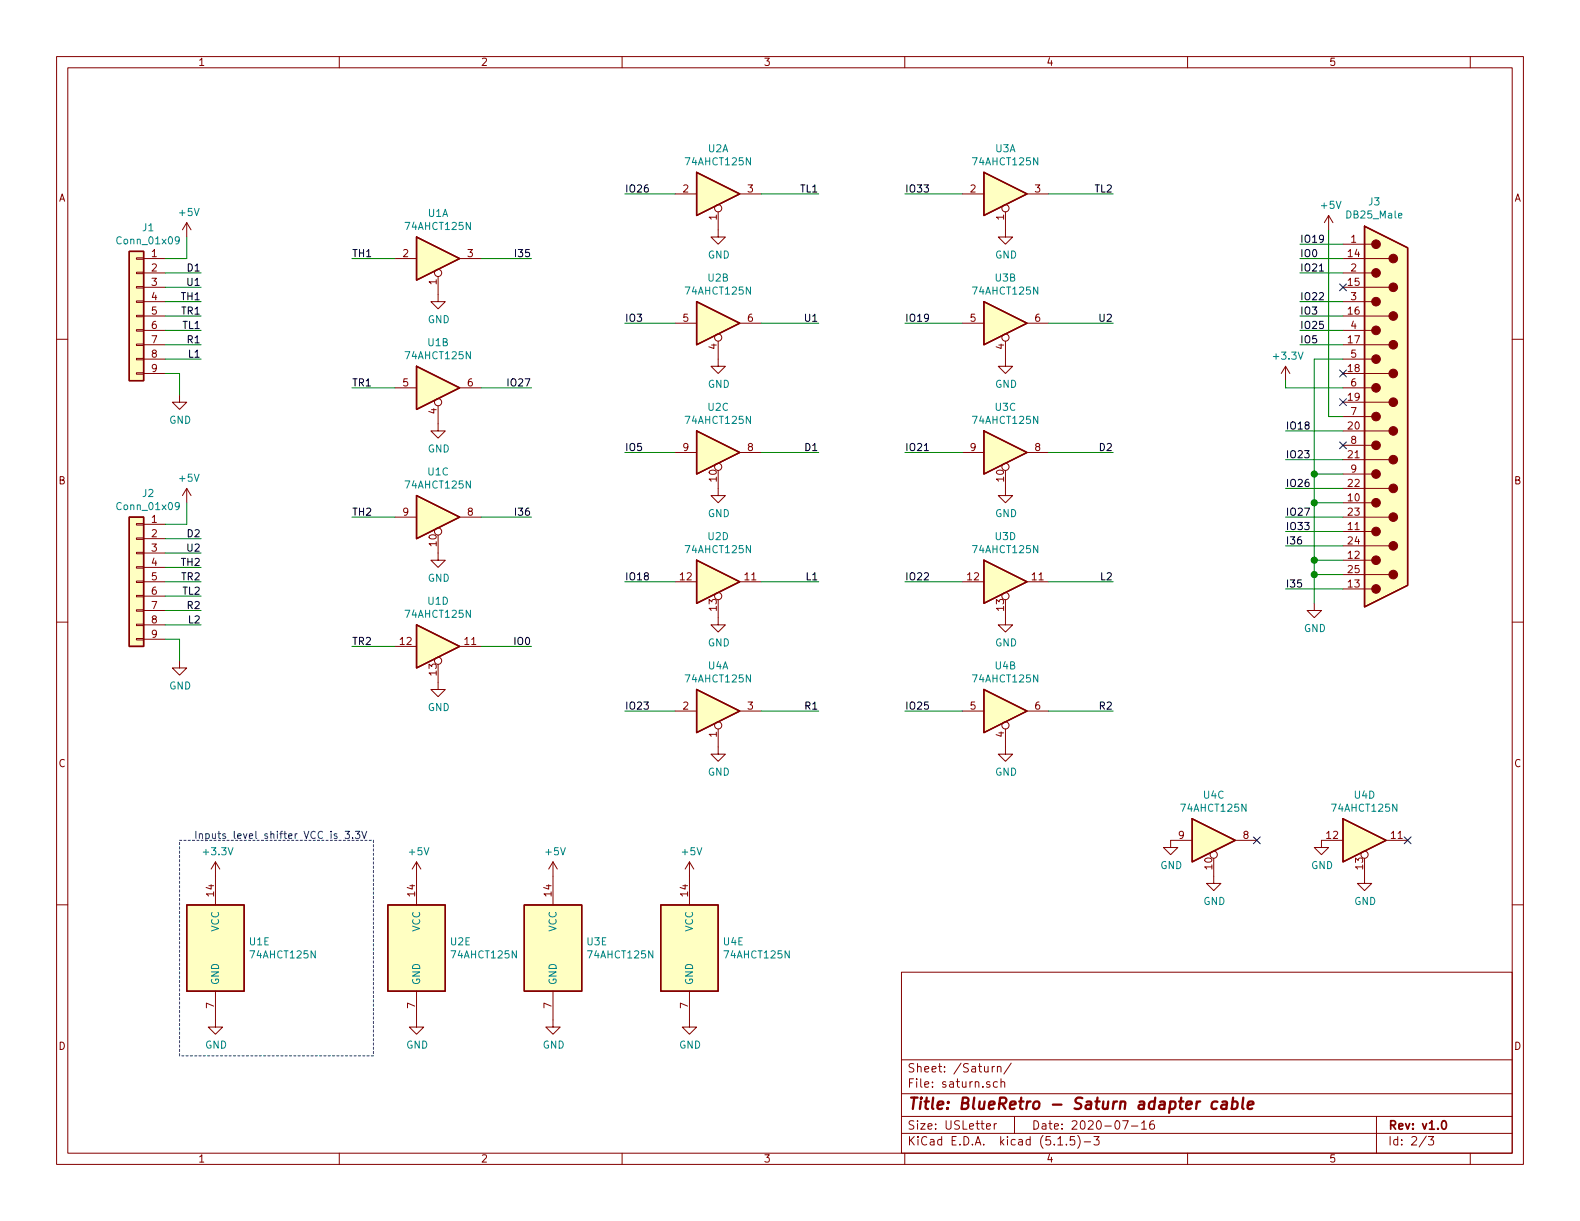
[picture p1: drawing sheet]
EESchema Schematic File Version 4
EELAYER 30 0
EELAYER END
$Descr USLetter 11000 8500
encoding utf-8
Sheet 2 3
Title "BlueRetro - Saturn adapter cable"
Date "2020-07-16"
Rev "v1.0"
Comp ""
Comment1 ""
Comment2 ""
Comment3 ""
Comment4 ""
$EndDescr
$Comp
L 74xx:74LS125 U1
U 1 1
P 3050 1800
F 0 "U1" H 3050 2117 50  0000 C CNN
F 1 "74AHCT125N" H 3050 2026 50  0000 C CNN
F 2 "" H 3050 1800 50  0001 C CNN
F 3 "http://www.ti.com/lit/gpn/sn74LS125" H 3050 1800 50  0001 C CNN
	1    3050 1800
	1    0    0    -1  
$EndComp
$Comp
L 74xx:74LS125 U1
U 2 1
P 3050 2700
F 0 "U1" H 3050 3017 50  0000 C CNN
F 1 "74AHCT125N" H 3050 2926 50  0000 C CNN
F 2 "" H 3050 2700 50  0001 C CNN
F 3 "http://www.ti.com/lit/gpn/sn74LS125" H 3050 2700 50  0001 C CNN
	2    3050 2700
	1    0    0    -1  
$EndComp
$Comp
L 74xx:74LS125 U1
U 3 1
P 3050 3600
F 0 "U1" H 3050 3917 50  0000 C CNN
F 1 "74AHCT125N" H 3050 3826 50  0000 C CNN
F 2 "" H 3050 3600 50  0001 C CNN
F 3 "http://www.ti.com/lit/gpn/sn74LS125" H 3050 3600 50  0001 C CNN
	3    3050 3600
	1    0    0    -1  
$EndComp
$Comp
L 74xx:74LS125 U1
U 4 1
P 3050 4500
F 0 "U1" H 3050 4817 50  0000 C CNN
F 1 "74AHCT125N" H 3050 4726 50  0000 C CNN
F 2 "" H 3050 4500 50  0001 C CNN
F 3 "http://www.ti.com/lit/gpn/sn74LS125" H 3050 4500 50  0001 C CNN
	4    3050 4500
	1    0    0    -1  
$EndComp
$Comp
L Connector:DB25_Male J3
U 1 1
P 9650 2900
F 0 "J3" H 9568 1408 50  0000 C CNN
F 1 "DB25_Male" H 9568 1499 50  0000 C CNN
F 2 "" H 9650 2900 50  0001 C CNN
F 3 " ~" H 9650 2900 50  0001 C CNN
	1    9650 2900
	1    0    0    1   
$EndComp
$Comp
L 74xx:74LS125 U3
U 5 1
P 3850 6600
F 0 "U3" H 4080 6646 50  0000 L CNN
F 1 "74AHCT125N" H 4080 6555 50  0000 L CNN
F 2 "" H 3850 6600 50  0001 C CNN
F 3 "http://www.ti.com/general/docs/suppproductinfo.tsp?distId=10&gotoUrl=http%3A%2F%2Fwww.ti.com%2Flit%2Fgpn%2Fsn74ahct125" H 3850 6600 50  0001 C CNN
	5    3850 6600
	1    0    0    -1  
$EndComp
$Comp
L 74xx:74LS125 U2
U 1 1
P 5000 1350
F 0 "U2" H 5000 1667 50  0000 C CNN
F 1 "74AHCT125N" H 5000 1576 50  0000 C CNN
F 2 "" H 5000 1350 50  0001 C CNN
F 3 "http://www.ti.com/lit/gpn/sn74LS125" H 5000 1350 50  0001 C CNN
	1    5000 1350
	1    0    0    -1  
$EndComp
$Comp
L 74xx:74LS125 U2
U 2 1
P 5000 2250
F 0 "U2" H 5000 2567 50  0000 C CNN
F 1 "74AHCT125N" H 5000 2476 50  0000 C CNN
F 2 "" H 5000 2250 50  0001 C CNN
F 3 "http://www.ti.com/lit/gpn/sn74LS125" H 5000 2250 50  0001 C CNN
	2    5000 2250
	1    0    0    -1  
$EndComp
$Comp
L 74xx:74LS125 U2
U 3 1
P 5000 3150
F 0 "U2" H 5000 3467 50  0000 C CNN
F 1 "74AHCT125N" H 5000 3376 50  0000 C CNN
F 2 "" H 5000 3150 50  0001 C CNN
F 3 "http://www.ti.com/lit/gpn/sn74LS125" H 5000 3150 50  0001 C CNN
	3    5000 3150
	1    0    0    -1  
$EndComp
$Comp
L 74xx:74LS125 U2
U 4 1
P 5000 4050
F 0 "U2" H 5000 4367 50  0000 C CNN
F 1 "74AHCT125N" H 5000 4276 50  0000 C CNN
F 2 "" H 5000 4050 50  0001 C CNN
F 3 "http://www.ti.com/lit/gpn/sn74LS125" H 5000 4050 50  0001 C CNN
	4    5000 4050
	1    0    0    -1  
$EndComp
$Comp
L 74xx:74LS125 U4
U 5 1
P 4800 6600
F 0 "U4" H 5030 6646 50  0000 L CNN
F 1 "74AHCT125N" H 5030 6555 50  0000 L CNN
F 2 "" H 4800 6600 50  0001 C CNN
F 3 "http://www.ti.com/general/docs/suppproductinfo.tsp?distId=10&gotoUrl=http%3A%2F%2Fwww.ti.com%2Flit%2Fgpn%2Fsn74ahct125" H 4800 6600 50  0001 C CNN
	5    4800 6600
	1    0    0    -1  
$EndComp
$Comp
L 74xx:74LS125 U1
U 5 1
P 1500 6600
F 0 "U1" H 1730 6646 50  0000 L CNN
F 1 "74AHCT125N" H 1730 6555 50  0000 L CNN
F 2 "" H 1500 6600 50  0001 C CNN
F 3 "http://www.ti.com/general/docs/suppproductinfo.tsp?distId=10&gotoUrl=http%3A%2F%2Fwww.ti.com%2Flit%2Fgpn%2Fsn74ahct125" H 1500 6600 50  0001 C CNN
	5    1500 6600
	1    0    0    -1  
$EndComp
$Comp
L 74xx:74LS125 U3
U 1 1
P 7000 1350
F 0 "U3" H 7000 1667 50  0000 C CNN
F 1 "74AHCT125N" H 7000 1576 50  0000 C CNN
F 2 "" H 7000 1350 50  0001 C CNN
F 3 "http://www.ti.com/lit/gpn/sn74LS125" H 7000 1350 50  0001 C CNN
	1    7000 1350
	1    0    0    -1  
$EndComp
$Comp
L 74xx:74LS125 U3
U 2 1
P 7000 2250
F 0 "U3" H 7000 2567 50  0000 C CNN
F 1 "74AHCT125N" H 7000 2476 50  0000 C CNN
F 2 "" H 7000 2250 50  0001 C CNN
F 3 "http://www.ti.com/lit/gpn/sn74LS125" H 7000 2250 50  0001 C CNN
	2    7000 2250
	1    0    0    -1  
$EndComp
$Comp
L 74xx:74LS125 U3
U 3 1
P 7000 3150
F 0 "U3" H 7000 3467 50  0000 C CNN
F 1 "74AHCT125N" H 7000 3376 50  0000 C CNN
F 2 "" H 7000 3150 50  0001 C CNN
F 3 "http://www.ti.com/lit/gpn/sn74LS125" H 7000 3150 50  0001 C CNN
	3    7000 3150
	1    0    0    -1  
$EndComp
$Comp
L 74xx:74LS125 U3
U 4 1
P 7000 4050
F 0 "U3" H 7000 4367 50  0000 C CNN
F 1 "74AHCT125N" H 7000 4276 50  0000 C CNN
F 2 "" H 7000 4050 50  0001 C CNN
F 3 "http://www.ti.com/lit/gpn/sn74LS125" H 7000 4050 50  0001 C CNN
	4    7000 4050
	1    0    0    -1  
$EndComp
$Comp
L 74xx:74LS125 U4
U 1 1
P 5000 4950
F 0 "U4" H 5000 5267 50  0000 C CNN
F 1 "74AHCT125N" H 5000 5176 50  0000 C CNN
F 2 "" H 5000 4950 50  0001 C CNN
F 3 "http://www.ti.com/lit/gpn/sn74LS125" H 5000 4950 50  0001 C CNN
	1    5000 4950
	1    0    0    -1  
$EndComp
$Comp
L 74xx:74LS125 U4
U 2 1
P 7000 4950
F 0 "U4" H 7000 5267 50  0000 C CNN
F 1 "74AHCT125N" H 7000 5176 50  0000 C CNN
F 2 "" H 7000 4950 50  0001 C CNN
F 3 "http://www.ti.com/lit/gpn/sn74LS125" H 7000 4950 50  0001 C CNN
	2    7000 4950
	1    0    0    -1  
$EndComp
$Comp
L 74xx:74LS125 U4
U 3 1
P 8450 5850
F 0 "U4" H 8450 6167 50  0000 C CNN
F 1 "74AHCT125N" H 8450 6076 50  0000 C CNN
F 2 "" H 8450 5850 50  0001 C CNN
F 3 "http://www.ti.com/lit/gpn/sn74LS125" H 8450 5850 50  0001 C CNN
	3    8450 5850
	1    0    0    -1  
$EndComp
$Comp
L 74xx:74LS125 U4
U 4 1
P 9500 5850
F 0 "U4" H 9500 6167 50  0000 C CNN
F 1 "74AHCT125N" H 9500 6076 50  0000 C CNN
F 2 "" H 9500 5850 50  0001 C CNN
F 3 "http://www.ti.com/lit/gpn/sn74LS125" H 9500 5850 50  0001 C CNN
	4    9500 5850
	1    0    0    -1  
$EndComp
$Comp
L 74xx:74LS125 U2
U 5 1
P 2900 6600
F 0 "U2" H 3130 6646 50  0000 L CNN
F 1 "74AHCT125N" H 3130 6555 50  0000 L CNN
F 2 "" H 2900 6600 50  0001 C CNN
F 3 "http://www.ti.com/general/docs/suppproductinfo.tsp?distId=10&gotoUrl=http%3A%2F%2Fwww.ti.com%2Flit%2Fgpn%2Fsn74ahct125" H 2900 6600 50  0001 C CNN
	5    2900 6600
	1    0    0    -1  
$EndComp
Wire Wire Line
	9050 1700 9350 1700
Wire Wire Line
	9050 1900 9350 1900
Wire Wire Line
	9050 2100 9350 2100
Wire Wire Line
	9050 2300 9350 2300
$Comp
L power:+5V #PWR?
U 1 1
P 9250 1600
F 0 "#PWR?" H 9250 1450 50  0001 C CNN
F 1 "+5V" H 9265 1773 50  0000 C CNN
F 2 "" H 9250 1600 50  0001 C CNN
F 3 "" H 9250 1600 50  0001 C CNN
	1    9250 1600
	1    0    0    -1  
$EndComp
$Comp
L power:GND #PWR?
U 1 1
P 9150 4200
F 0 "#PWR?" H 9150 3950 50  0001 C CNN
F 1 "GND" H 9155 4027 50  0000 C CNN
F 2 "" H 9150 4200 50  0001 C CNN
F 3 "" H 9150 4200 50  0001 C CNN
	1    9150 4200
	1    0    0    -1  
$EndComp
Wire Wire Line
	9350 2500 9150 2500
Wire Wire Line
	9150 2500 9150 3300
Wire Wire Line
	9350 3300 9150 3300
Connection ~ 9150 3300
Wire Wire Line
	9150 3300 9150 3500
Wire Wire Line
	9350 4000 9150 4000
Connection ~ 9150 4000
Wire Wire Line
	9150 4000 9150 4200
Wire Wire Line
	9250 1600 9250 2900
Wire Wire Line
	9250 2900 9350 2900
$Comp
L power:+3.3V #PWR?
U 1 1
P 8950 2650
F 0 "#PWR?" H 8950 2500 50  0001 C CNN
F 1 "+3.3V" H 8965 2823 50  0000 C CNN
F 2 "" H 8950 2650 50  0001 C CNN
F 3 "" H 8950 2650 50  0001 C CNN
	1    8950 2650
	1    0    0    -1  
$EndComp
$Comp
L power:GND #PWR?
U 1 1
P 5000 4300
F 0 "#PWR?" H 5000 4050 50  0001 C CNN
F 1 "GND" H 5005 4127 50  0000 C CNN
F 2 "" H 5000 4300 50  0001 C CNN
F 3 "" H 5000 4300 50  0001 C CNN
	1    5000 4300
	1    0    0    -1  
$EndComp
$Comp
L power:GND #PWR?
U 1 1
P 5000 3400
F 0 "#PWR?" H 5000 3150 50  0001 C CNN
F 1 "GND" H 5005 3227 50  0000 C CNN
F 2 "" H 5000 3400 50  0001 C CNN
F 3 "" H 5000 3400 50  0001 C CNN
	1    5000 3400
	1    0    0    -1  
$EndComp
$Comp
L power:GND #PWR?
U 1 1
P 5000 1600
F 0 "#PWR?" H 5000 1350 50  0001 C CNN
F 1 "GND" H 5005 1427 50  0000 C CNN
F 2 "" H 5000 1600 50  0001 C CNN
F 3 "" H 5000 1600 50  0001 C CNN
	1    5000 1600
	1    0    0    -1  
$EndComp
$Comp
L power:GND #PWR?
U 1 1
P 5000 2500
F 0 "#PWR?" H 5000 2250 50  0001 C CNN
F 1 "GND" H 5005 2327 50  0000 C CNN
F 2 "" H 5000 2500 50  0001 C CNN
F 3 "" H 5000 2500 50  0001 C CNN
	1    5000 2500
	1    0    0    -1  
$EndComp
$Comp
L power:GND #PWR?
U 1 1
P 3050 2950
F 0 "#PWR?" H 3050 2700 50  0001 C CNN
F 1 "GND" H 3055 2777 50  0000 C CNN
F 2 "" H 3050 2950 50  0001 C CNN
F 3 "" H 3050 2950 50  0001 C CNN
	1    3050 2950
	1    0    0    -1  
$EndComp
$Comp
L power:GND #PWR?
U 1 1
P 3050 4750
F 0 "#PWR?" H 3050 4500 50  0001 C CNN
F 1 "GND" H 3055 4577 50  0000 C CNN
F 2 "" H 3050 4750 50  0001 C CNN
F 3 "" H 3050 4750 50  0001 C CNN
	1    3050 4750
	1    0    0    -1  
$EndComp
$Comp
L power:GND #PWR?
U 1 1
P 3050 2050
F 0 "#PWR?" H 3050 1800 50  0001 C CNN
F 1 "GND" H 3055 1877 50  0000 C CNN
F 2 "" H 3050 2050 50  0001 C CNN
F 3 "" H 3050 2050 50  0001 C CNN
	1    3050 2050
	1    0    0    -1  
$EndComp
$Comp
L power:GND #PWR?
U 1 1
P 3050 3850
F 0 "#PWR?" H 3050 3600 50  0001 C CNN
F 1 "GND" H 3055 3677 50  0000 C CNN
F 2 "" H 3050 3850 50  0001 C CNN
F 3 "" H 3050 3850 50  0001 C CNN
	1    3050 3850
	1    0    0    -1  
$EndComp
$Comp
L power:GND #PWR?
U 1 1
P 7000 1600
F 0 "#PWR?" H 7000 1350 50  0001 C CNN
F 1 "GND" H 7005 1427 50  0000 C CNN
F 2 "" H 7000 1600 50  0001 C CNN
F 3 "" H 7000 1600 50  0001 C CNN
	1    7000 1600
	1    0    0    -1  
$EndComp
$Comp
L power:GND #PWR?
U 1 1
P 7000 3400
F 0 "#PWR?" H 7000 3150 50  0001 C CNN
F 1 "GND" H 7005 3227 50  0000 C CNN
F 2 "" H 7000 3400 50  0001 C CNN
F 3 "" H 7000 3400 50  0001 C CNN
	1    7000 3400
	1    0    0    -1  
$EndComp
$Comp
L power:GND #PWR?
U 1 1
P 7000 2500
F 0 "#PWR?" H 7000 2250 50  0001 C CNN
F 1 "GND" H 7005 2327 50  0000 C CNN
F 2 "" H 7000 2500 50  0001 C CNN
F 3 "" H 7000 2500 50  0001 C CNN
	1    7000 2500
	1    0    0    -1  
$EndComp
$Comp
L power:GND #PWR?
U 1 1
P 7000 4300
F 0 "#PWR?" H 7000 4050 50  0001 C CNN
F 1 "GND" H 7005 4127 50  0000 C CNN
F 2 "" H 7000 4300 50  0001 C CNN
F 3 "" H 7000 4300 50  0001 C CNN
	1    7000 4300
	1    0    0    -1  
$EndComp
$Comp
L power:GND #PWR?
U 1 1
P 5000 5200
F 0 "#PWR?" H 5000 4950 50  0001 C CNN
F 1 "GND" H 5005 5027 50  0000 C CNN
F 2 "" H 5000 5200 50  0001 C CNN
F 3 "" H 5000 5200 50  0001 C CNN
	1    5000 5200
	1    0    0    -1  
$EndComp
$Comp
L power:GND #PWR?
U 1 1
P 8450 6100
F 0 "#PWR?" H 8450 5850 50  0001 C CNN
F 1 "GND" H 8455 5927 50  0000 C CNN
F 2 "" H 8450 6100 50  0001 C CNN
F 3 "" H 8450 6100 50  0001 C CNN
	1    8450 6100
	1    0    0    -1  
$EndComp
$Comp
L power:GND #PWR?
U 1 1
P 9500 6100
F 0 "#PWR?" H 9500 5850 50  0001 C CNN
F 1 "GND" H 9505 5927 50  0000 C CNN
F 2 "" H 9500 6100 50  0001 C CNN
F 3 "" H 9500 6100 50  0001 C CNN
	1    9500 6100
	1    0    0    -1  
$EndComp
$Comp
L power:GND #PWR?
U 1 1
P 7000 5200
F 0 "#PWR?" H 7000 4950 50  0001 C CNN
F 1 "GND" H 7005 5027 50  0000 C CNN
F 2 "" H 7000 5200 50  0001 C CNN
F 3 "" H 7000 5200 50  0001 C CNN
	1    7000 5200
	1    0    0    -1  
$EndComp
$Comp
L power:GND #PWR?
U 1 1
P 1500 7100
F 0 "#PWR?" H 1500 6850 50  0001 C CNN
F 1 "GND" H 1505 6927 50  0000 C CNN
F 2 "" H 1500 7100 50  0001 C CNN
F 3 "" H 1500 7100 50  0001 C CNN
	1    1500 7100
	1    0    0    -1  
$EndComp
$Comp
L power:GND #PWR?
U 1 1
P 4800 7100
F 0 "#PWR?" H 4800 6850 50  0001 C CNN
F 1 "GND" H 4805 6927 50  0000 C CNN
F 2 "" H 4800 7100 50  0001 C CNN
F 3 "" H 4800 7100 50  0001 C CNN
	1    4800 7100
	1    0    0    -1  
$EndComp
$Comp
L power:GND #PWR?
U 1 1
P 3850 7100
F 0 "#PWR?" H 3850 6850 50  0001 C CNN
F 1 "GND" H 3855 6927 50  0000 C CNN
F 2 "" H 3850 7100 50  0001 C CNN
F 3 "" H 3850 7100 50  0001 C CNN
	1    3850 7100
	1    0    0    -1  
$EndComp
$Comp
L power:GND #PWR?
U 1 1
P 2900 7100
F 0 "#PWR?" H 2900 6850 50  0001 C CNN
F 1 "GND" H 2905 6927 50  0000 C CNN
F 2 "" H 2900 7100 50  0001 C CNN
F 3 "" H 2900 7100 50  0001 C CNN
	1    2900 7100
	1    0    0    -1  
$EndComp
$Comp
L power:+3.3V #PWR?
U 1 1
P 1500 6100
F 0 "#PWR?" H 1500 5950 50  0001 C CNN
F 1 "+3.3V" H 1515 6273 50  0000 C CNN
F 2 "" H 1500 6100 50  0001 C CNN
F 3 "" H 1500 6100 50  0001 C CNN
	1    1500 6100
	1    0    0    -1  
$EndComp
$Comp
L power:+5V #PWR?
U 1 1
P 3850 6100
F 0 "#PWR?" H 3850 5950 50  0001 C CNN
F 1 "+5V" H 3865 6273 50  0000 C CNN
F 2 "" H 3850 6100 50  0001 C CNN
F 3 "" H 3850 6100 50  0001 C CNN
	1    3850 6100
	1    0    0    -1  
$EndComp
$Comp
L power:+5V #PWR?
U 1 1
P 2900 6100
F 0 "#PWR?" H 2900 5950 50  0001 C CNN
F 1 "+5V" H 2915 6273 50  0000 C CNN
F 2 "" H 2900 6100 50  0001 C CNN
F 3 "" H 2900 6100 50  0001 C CNN
	1    2900 6100
	1    0    0    -1  
$EndComp
$Comp
L power:+5V #PWR?
U 1 1
P 4800 6100
F 0 "#PWR?" H 4800 5950 50  0001 C CNN
F 1 "+5V" H 4815 6273 50  0000 C CNN
F 2 "" H 4800 6100 50  0001 C CNN
F 3 "" H 4800 6100 50  0001 C CNN
	1    4800 6100
	1    0    0    -1  
$EndComp
NoConn ~ 8750 5850
NoConn ~ 9800 5850
$Comp
L power:GND #PWR?
U 1 1
P 9200 5850
F 0 "#PWR?" H 9200 5600 50  0001 C CNN
F 1 "GND" H 9205 5677 50  0000 C CNN
F 2 "" H 9200 5850 50  0001 C CNN
F 3 "" H 9200 5850 50  0001 C CNN
	1    9200 5850
	1    0    0    -1  
$EndComp
$Comp
L power:GND #PWR?
U 1 1
P 8150 5850
F 0 "#PWR?" H 8150 5600 50  0001 C CNN
F 1 "GND" H 8155 5677 50  0000 C CNN
F 2 "" H 8150 5850 50  0001 C CNN
F 3 "" H 8150 5850 50  0001 C CNN
	1    8150 5850
	1    0    0    -1  
$EndComp
Wire Notes Line
	1250 7350 1250 5850
Wire Notes Line
	1250 5850 2600 5850
Wire Notes Line
	2600 5850 2600 7350
Wire Notes Line
	2600 7350 1250 7350
Text Notes 1350 5850 0    50   ~ 0
Inputs level shifter VCC is 3.3V
Wire Wire Line
	2750 1800 2450 1800
Wire Wire Line
	2750 2700 2450 2700
Wire Wire Line
	2750 3600 2450 3600
Wire Wire Line
	2750 4500 2450 4500
Wire Wire Line
	3350 1800 3700 1800
Wire Wire Line
	3350 2700 3700 2700
Wire Wire Line
	3350 3600 3700 3600
Wire Wire Line
	3350 4500 3700 4500
Text Label 2450 1800 0    50   ~ 0
TH1
Text Label 2450 2700 0    50   ~ 0
TR1
Text Label 2450 3600 0    50   ~ 0
TH2
Text Label 2450 4500 0    50   ~ 0
TR2
Text Label 3700 1800 2    50   ~ 0
I35
Text Label 3700 2700 2    50   ~ 0
IO27
Text Label 3700 3600 2    50   ~ 0
I36
Text Label 3700 4500 2    50   ~ 0
IO0
Wire Wire Line
	4700 1350 4350 1350
Wire Wire Line
	4700 2250 4350 2250
Wire Wire Line
	4700 3150 4350 3150
Wire Wire Line
	4700 4050 4350 4050
Wire Wire Line
	4700 4950 4350 4950
Wire Wire Line
	5300 4950 5700 4950
Wire Wire Line
	5300 4050 5700 4050
Wire Wire Line
	5300 3150 5700 3150
Wire Wire Line
	5300 2250 5700 2250
Wire Wire Line
	5300 1350 5700 1350
Wire Wire Line
	6700 1350 6300 1350
Wire Wire Line
	6700 2250 6300 2250
Wire Wire Line
	6700 3150 6300 3150
Wire Wire Line
	6700 4050 6300 4050
Wire Wire Line
	6700 4950 6300 4950
Wire Wire Line
	7300 4950 7750 4950
Wire Wire Line
	7300 4050 7750 4050
Wire Wire Line
	7300 3150 7750 3150
Wire Wire Line
	7300 2250 7750 2250
Wire Wire Line
	7300 1350 7750 1350
Text Label 4350 1350 0    50   ~ 0
IO26
Text Label 4350 2250 0    50   ~ 0
IO3
Text Label 4350 3150 0    50   ~ 0
IO5
Text Label 4350 4050 0    50   ~ 0
IO18
Text Label 4350 4950 0    50   ~ 0
IO23
Text Label 5700 1350 2    50   ~ 0
TL1
Text Label 5700 2250 2    50   ~ 0
U1
Text Label 5700 3150 2    50   ~ 0
D1
Text Label 5700 4050 2    50   ~ 0
L1
Text Label 5700 4950 2    50   ~ 0
R1
Text Label 6300 1350 0    50   ~ 0
IO33
Text Label 6300 2250 0    50   ~ 0
IO19
Text Label 6300 3150 0    50   ~ 0
IO21
Text Label 6300 4050 0    50   ~ 0
IO22
Text Label 6300 4950 0    50   ~ 0
IO25
Text Label 7750 1350 2    50   ~ 0
TL2
Text Label 7750 2250 2    50   ~ 0
U2
Text Label 7750 3150 2    50   ~ 0
D2
Text Label 7750 4050 2    50   ~ 0
L2
Text Label 7750 4950 2    50   ~ 0
R2
$Comp
L Connector_Generic:Conn_01x09 J1
U 1 1
P 950 2200
F 0 "J1" H 868 2817 50  0000 C CNN
F 1 "Conn_01x09" H 868 2726 50  0000 C CNN
F 2 "" H 950 2200 50  0001 C CNN
F 3 "~" H 950 2200 50  0001 C CNN
	1    950  2200
	-1   0    0    -1  
$EndComp
$Comp
L Connector_Generic:Conn_01x09 J2
U 1 1
P 950 4050
F 0 "J2" H 868 4667 50  0000 C CNN
F 1 "Conn_01x09" H 868 4576 50  0000 C CNN
F 2 "" H 950 4050 50  0001 C CNN
F 3 "~" H 950 4050 50  0001 C CNN
	1    950  4050
	-1   0    0    -1  
$EndComp
$Comp
L power:GND #PWR?
U 1 1
P 1250 2750
F 0 "#PWR?" H 1250 2500 50  0001 C CNN
F 1 "GND" H 1255 2577 50  0000 C CNN
F 2 "" H 1250 2750 50  0001 C CNN
F 3 "" H 1250 2750 50  0001 C CNN
	1    1250 2750
	1    0    0    -1  
$EndComp
$Comp
L power:GND #PWR?
U 1 1
P 1250 4600
F 0 "#PWR?" H 1250 4350 50  0001 C CNN
F 1 "GND" H 1255 4427 50  0000 C CNN
F 2 "" H 1250 4600 50  0001 C CNN
F 3 "" H 1250 4600 50  0001 C CNN
	1    1250 4600
	1    0    0    -1  
$EndComp
$Comp
L power:+5V #PWR?
U 1 1
P 1300 3500
F 0 "#PWR?" H 1300 3350 50  0001 C CNN
F 1 "+5V" H 1315 3673 50  0000 C CNN
F 2 "" H 1300 3500 50  0001 C CNN
F 3 "" H 1300 3500 50  0001 C CNN
	1    1300 3500
	1    0    0    -1  
$EndComp
$Comp
L power:+5V #PWR?
U 1 1
P 1300 1650
F 0 "#PWR?" H 1300 1500 50  0001 C CNN
F 1 "+5V" H 1315 1823 50  0000 C CNN
F 2 "" H 1300 1650 50  0001 C CNN
F 3 "" H 1300 1650 50  0001 C CNN
	1    1300 1650
	1    0    0    -1  
$EndComp
Wire Wire Line
	1150 1800 1300 1800
Wire Wire Line
	1300 1800 1300 1650
Wire Wire Line
	1150 2600 1250 2600
Wire Wire Line
	1250 2600 1250 2750
Wire Wire Line
	1150 3650 1300 3650
Wire Wire Line
	1300 3650 1300 3500
Wire Wire Line
	1150 4450 1250 4450
Wire Wire Line
	1250 4450 1250 4600
Wire Wire Line
	1150 4350 1400 4350
Wire Wire Line
	1150 4250 1400 4250
Wire Wire Line
	1150 4150 1400 4150
Wire Wire Line
	1150 4050 1400 4050
Wire Wire Line
	1150 3950 1400 3950
Wire Wire Line
	1150 3850 1400 3850
Wire Wire Line
	1150 3750 1400 3750
Wire Wire Line
	1150 2500 1400 2500
Wire Wire Line
	1150 2400 1400 2400
Wire Wire Line
	1150 2300 1400 2300
Wire Wire Line
	1150 2200 1400 2200
Wire Wire Line
	1150 2100 1400 2100
Wire Wire Line
	1150 2000 1400 2000
Wire Wire Line
	1150 1900 1400 1900
Text Label 1400 1900 2    50   ~ 0
D1
Text Label 1400 2000 2    50   ~ 0
U1
Text Label 1400 2100 2    50   ~ 0
TH1
Text Label 1400 2200 2    50   ~ 0
TR1
Text Label 1400 2300 2    50   ~ 0
TL1
Text Label 1400 2400 2    50   ~ 0
R1
Text Label 1400 2500 2    50   ~ 0
L1
Text Label 1400 3750 2    50   ~ 0
D2
Text Label 1400 3850 2    50   ~ 0
U2
Text Label 1400 3950 2    50   ~ 0
TH2
Text Label 1400 4050 2    50   ~ 0
TR2
Text Label 1400 4150 2    50   ~ 0
TL2
Text Label 1400 4250 2    50   ~ 0
R2
Text Label 1400 4350 2    50   ~ 0
L2
Text Label 9050 1700 0    50   ~ 0
IO19
Text Label 9050 1900 0    50   ~ 0
IO21
Text Label 9050 2100 0    50   ~ 0
IO22
Text Label 9050 2300 0    50   ~ 0
IO25
Wire Wire Line
	9350 1800 9050 1800
Wire Wire Line
	9350 2200 9050 2200
Wire Wire Line
	9350 2400 9050 2400
Wire Wire Line
	8950 2700 8950 2650
Wire Wire Line
	8950 2700 9350 2700
Wire Wire Line
	9350 3700 8950 3700
Wire Wire Line
	8950 3000 9350 3000
Wire Wire Line
	9350 4100 8950 4100
Wire Wire Line
	9350 3800 8950 3800
Wire Wire Line
	9350 3600 8950 3600
Wire Wire Line
	9350 3400 8950 3400
Wire Wire Line
	9350 3200 8950 3200
NoConn ~ 9350 2000
NoConn ~ 9350 2600
NoConn ~ 9350 2800
NoConn ~ 9350 3100
Text Label 9050 1800 0    50   ~ 0
IO0
Text Label 9050 2200 0    50   ~ 0
IO3
Text Label 9050 2400 0    50   ~ 0
IO5
Text Label 8950 3000 0    50   ~ 0
IO18
Text Label 8950 3200 0    50   ~ 0
IO23
Text Label 8950 3400 0    50   ~ 0
IO26
Text Label 8950 3600 0    50   ~ 0
IO27
Text Label 8950 3700 0    50   ~ 0
IO33
Text Label 8950 3800 0    50   ~ 0
I36
Text Label 8950 4100 0    50   ~ 0
I35
Wire Wire Line
	9350 3900 9150 3900
Connection ~ 9150 3900
Wire Wire Line
	9150 3900 9150 4000
Wire Wire Line
	9350 3500 9150 3500
Connection ~ 9150 3500
Wire Wire Line
	9150 3500 9150 3900
$EndSCHEMATC
